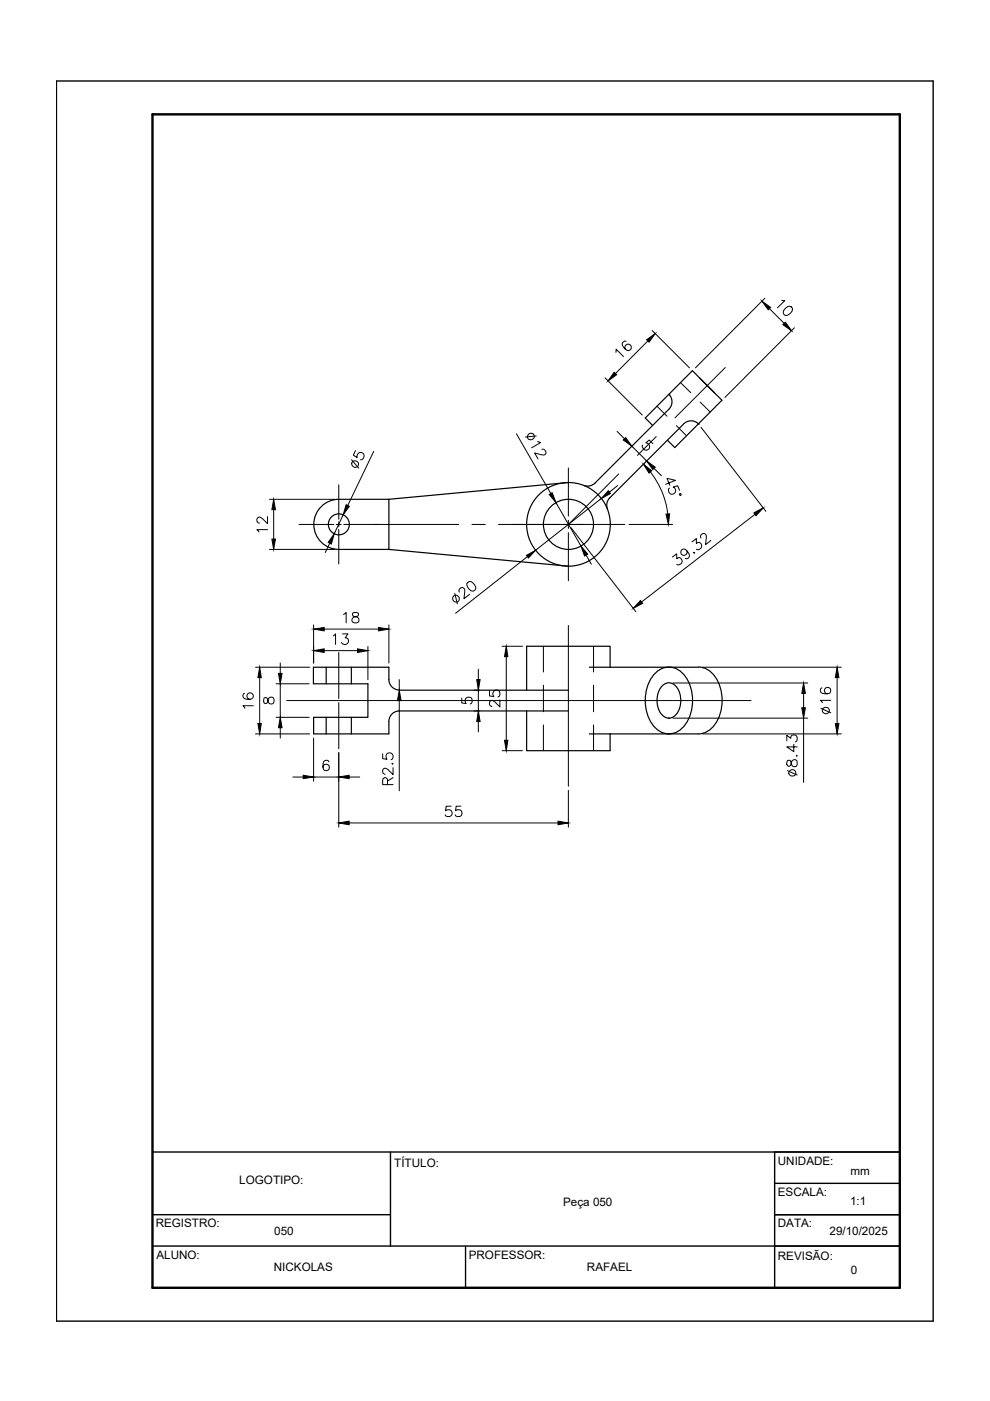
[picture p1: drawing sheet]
<svg xmlns="http://www.w3.org/2000/svg" width="210mm" height="297mm" viewBox="0 0 210 297" stroke-linecap="round" stroke-linejoin="round" font-family="sans-serif">
<!-- layer: CONTORNO 1 -->
<g fill="none" stroke="#000" stroke-width=".25">
<path d="M138.4 90.2l-1.6-1.6 10-10 6.3 6.3-10 10-1.6-1.6M141.8 86.8l-15.6 15.6a2.22 2.22 0 0 1-2.4 .5M141.8 83.6h.1M141.8 83.6a2.22 2.22 0 0 1 0 3.2M144.9 89.9l-15.6 15.7M145 89.9a2.22 2.22 0 0 1 3.1 0M148.1 89.9h.1M68.1 107.4a5.3 5.3 0 0 1 3.7-1.5h10.7v10.6h-10.7a5.3 5.3 0 0 1-4.9-3.3 5.3 5.3 0 0 1 1.2-5.8zM82.5 116.5l38 3.5M120.5 102.3l-38 3.6M129.3 105.5a2.22 2.22 0 0 0-.5 2.4M69.2 141.5v3.5"/>
<path d="M69.2 152.1v3.5M74.5 141.5v3.5M74.5 152.1v3.5M84.7 146.3h35.8M84.7 146.3a2.22 2.22 0 0 1-2.2-2.2v-2.6h-16.1v3.5h11.6v7.1h-11.5v3.5h16v-2.6a2.22 2.22 0 0 1 2.2-2.3h35.8M111.7 150.7v8.5h17.7v-3.6M125 155.6h23.1M125 141.5h23.1M129.4 141.5v-4.5h-17.7v9.3M138.9 142.8a4 4 0 0 1 6.5 .7 9.1 9.1 0 0 1-.6 10.7 4 4 0 0 1-6.5-.7 9.1 9.1 0 0 1 .6-10.7zM140.4 145.4a2.08 2.08 0 0 1 3.5 1 4.8 4.8 0 0 1-1.1 5.6 2.09 2.09 0 0 1-3.1-1.4 5 5 0 0 1 .7-5.2zM148.1 141.4a5.5 5.5 0 0 1 4.7 4.9 8.6 8.6 0 0 1-2.4 8.5l-1.5 .7-.8 .1"/>
<circle cx="71.8" cy="111.2" r="2.22"/>
<circle cx="120.5" cy="111.2" r="8.9"/>
<circle cx="120.5" cy="111.2" r="5.3"/>
</g>
<!-- layer: CENTRO -->
<g fill="none" stroke="#000" stroke-width=".21">
<path d="M137.4 72.3l-6.9 6.9M138.3 70.1l7.9 7.9M153.8 77.9l-10.7 10.7M162.2 63.2l-14.8 14.8M168.4 69.5l-14.7 14.8M74.5 97.5l1.6 1.8M75.4 95.5l-.5 1 .8 .5a.78 .78 0 0 1 .5-1.1 .78 .78 0 0 1 1 .7 .78 .78 0 0 1-.8 .9M79.2 95.7l-5.5 11.5M109.5 92l7.3 12.6M113.7 92.4l-2.3 .3M114 93.6l.6 .2-1.9 1.1M114.9 95.3l.3-.1a.75 .75 0 0 1 .6 .8 .52 .52 0 0 1-.6 .5l-1.8-.5 .7 1.3"/>
<path d="M120.5 99.2v10.2M128.3 80.1l7.9 7.9M130.8 91.5l1.6 1.5M138.7 99.3l1.5 1.6M148.6 90.6l13.8 17.8M57.1 105.9h13.8M57.1 116.5h13.8M63.4 111.2h7.4M69.9 115.2l-1 2M71.3 111.2h1M71.8 102.8v7.3M71.8 110.6v1.1"/>
<path d="M71.8 112.3v7.3M72.8 109.2l-1.9 4M72.9 111.2h24.4M100.1 111.2h2.8M105.7 111.2h26.8M111.8 118l-15.2 12M117.9 106.6l5.3 9.2M120.5 110.3v1.7M120.5 112.9v10.2M121.1 111.9l13.7 17.8M124.3 117.7l1.1 1.9M127.5 105.7l-13.9 11"/>
<path d="M131 102.9l-1.8 1.4M131.2 100.5l-10.7 10.7M133.4 111.2h9.2M137.9 100.1a17.8 17.8 0 0 1 3.7 8.9M141.1 102.7l2.1-.9-1.8-.4 .6 1.5M141.9 103.5a.77 .77 0 0 0 .2 1.2 .77 .77 0 0 0 1.1-.3 .77 .77 0 0 0-.5-1.1l1-.3 .4 1M142.6 118.1l.9-.7v1.1a.7 .7 0 0 1 1.1 .1 .7 .7 0 0 1-.4 1.1l-.4 .1-.3-.1M145.6 116.7a.68 .68 0 0 1-.4 1 .68 .68 0 0 1-.9-.6 .68 .68 0 0 1 .9-.7 1.88 1.88 0 0 1 1 1.6 .61 .61 0 0 1-.9 .4M146.7 114.9l.9-.7v1a.75 .75 0 0 1 1.2 .5 .75 .75 0 0 1-.9 .8l-.3-.1M147.1 117.1h.2v.2zM148.6 114.1a.65 .65 0 0 1 .2-.8 .65 .65 0 0 1 .7-.1l.3 .4-.2 1.9 1.1-.9M160.1 109l-24.1 18.6"/>
<path d="M66.5 132.5v8.1M68.7 133.4h11.5M71.8 138.3v9.8M78 137.1v7M82.5 132.5v8.1M96.4 125.8l.6 2.2M97.4 125.5a.65 .65 0 0 1 .1-.7 .65 .65 0 0 1 .8-.1l.2 .4-.1 1.8 1.2-.9M99.2 123.5l.1-.1a.99 .99 0 0 1 1.3 .6l.3 .4a.7 .7 0 0 1-.3 .8 .7 .7 0 0 1-.7 .1 1.93 1.93 0 0 1-.9-1.5zM120.5 132.6v34.1M54.2 141.5h11.4M54.2 155.6h11.4M55.1 143.7v9.7"/>
<path d="M58.5 145h7.1M58.5 152.1h7.1M59.4 140.6v2.2M59.4 145v7.1M59.4 154.3v2.2M60.8 148.5h98.4M71.8 149v9.7M81.1 159.8v1.1l1 .1a.77 .77 0 0 1-.1-1.2 .77 .77 0 0 1 1.2 .1 .77 .77 0 0 1-.3 1.2M84.7 144.1v2.2M84.7 148.5v19.2M101.4 141.9v2.2M101.4 153v2.2"/>
<path d="M82.2 166.4l-.1-1.3a.52 .52 0 0 0-.9 0l-.1 1.3h2.2M83.2 161.8l.1 .1-.1 .1zM83.3 162.8v1.4l-1-1a.73 .73 0 0 0-.9-.2 .77 .77 0 0 0-.2 .9l.4 .3M83.3 164.9l-1.1 .7"/>
<circle cx="75.3" cy="98.4" r=".73"/>
<circle cx="112.6" cy="92.5" r=".71"/>
<circle cx="144.2" cy="104.8" r=".19"/>
<circle cx="96.7" cy="126.9" r=".73"/>
</g>
<!-- layer: TRACEJADA -->
<path d="M139.3 86.1l2.1 2.2M143.4 90.2l2.2 2.2M144.3 81.1l2.2 2.2M148.4 85.2l2.2 2.2M115.2 137v5.5M125.8 137v5.5M115.2 145.3v5.6M115.2 153.7v5.5M125.8 145.3v5.6M125.8 153.7v5.5" fill="none" stroke="#000" stroke-width=".21"/>
<!-- layer: CENTRO -->
<g fill="#000" stroke="#000" stroke-width=".21">
<path d="M130.2 78.9l.6 .5-1.9 1.4zM137.1 72l1.8-1.3-1.3 1.8zM132.2 93.3l.5-.5 1.3 1.8zM137.1 97.7l1.8 1.3-.5 .6zM58 105.9l.4 2.2h-.8zM57.6 114.3h.8l-.4 2.2zM70.9 113.2l-.6 2.1-.7-.3zM73.4 107l.7 .3-1.3 1.9zM111.6 117.8l2-1.1-1.6 1.6zM116.4 104.8l.7-.3 .8 2.1zM123.2 115.8l1.4 1.7-.7 .4zM129 104l.4 .6-1.9 1.1z"/>
<path d="M136.4 98.4l1.8 1.4-.6 .5zM141.2 109h.8l-.3 2.2zM159.8 108.7l2-1-1.5 1.6zM66.5 133.4l2.2-.4v.8zM66.5 138l2.2-.4v.7zM75.8 137.6l2.2 .4-2.2 .3zM80.2 133l2.3 .4-2.3 .4zM135.8 127.3l.5 .6-2 1.1zM55.1 141.5l.3 2.2h-.7zM54.7 153.4h.7l-.3 2.2zM59 142.8h.8l-.4 2.2zM59.4 152.1l.4 2.2h-.8z"/>
<path d="M84.7 146.3l.3 2.2h-.7zM101.4 150.7l.4 2.3h-.7z"/>
</g>
<!-- layer: COTA -->
<g fill="none" stroke="#000" stroke-width=".21">
<path d="M106.5 137h4.3M107.3 139.2v17.8M66.5 156.5v9.1M71.8 159.6v15.8M106.5 159.2h4.3M142.7 144.8h28.6M142.7 152.3h28.6M149 141.5h29.4M149 155.6h29.4M170.4 147v3.1M170.4 152.3v13.6M177.5 143.7v9.7"/>
<path d="M62.1 164.7h2.2M66.5 164.7h5.3M69.8 161.5a.64 .64 0 0 0-.7-.3 .64 .64 0 0 0-.5 .4 1.73 1.73 0 0 0 .2 1.7 .68 .68 0 0 0 1-.3 .68 .68 0 0 0-.5-.9 .68 .68 0 0 0-.8 .6M74 164.7h2.3M74 174.5h44.3M120.5 167.6v7.8"/>
</g>
<path d="M107.3 137l.4 2.2h-.7zM107 157h.7l-.4 2.2zM170.4 144.8l.4 2.2h-.8zM170 150.1h.8l-.4 2.2zM177.5 141.5l.4 2.2h-.8zM177.1 153.4h.8l-.4 2.2zM64.3 164.4l2.2 .3-2.2 .4zM71.8 164.7l2.2-.3v.7zM71.8 174.5l2.2-.4v.8zM118.3 174.1l2.2 .4-2.2 .4z" fill="#000" stroke="#000" stroke-width=".21"/>
<!-- layer: CONTORNO 2 -->
<path d="M12 17.2h185.9v262.9h-185.9zM32.3 257.5h50.5M32.3 244.2h158.5M82.8 244.2v20M164.2 257.5h26.6M164.2 250.9h26.6M164.2 244.2v28.8M32.3 264.2h158.5M98.7 264.2v8.8" fill="none" stroke="#000" stroke-width=".3"/>
<!-- layer: CONTORNO 3 -->
<path d="M32.3 24.2h158.5v248.8h-158.5z" fill="none" stroke="#000" stroke-width=".51"/>
<g font-size="6.6">
<text x="163.7" y="68.1">10</text>
<text x="134.8" y="76.9" transform="rotate(-90 134.8 76.9)">16</text>
</g>
<g font-size="5.7">
<text x="69.5" y="137.9">13</text>
<text x="170" y="165.8" transform="rotate(-90 170 165.8)">8.43</text>
</g>
<g font-size="5.3">
<text x="135.1" y="96.7">5</text>
<text x="57.5" y="113.9" transform="rotate(-90 57.5 113.9)">12</text>
<text x="71.6" y="133.3">18</text>
<text x="54.7" y="151.3" transform="rotate(-90 54.7 151.3)">16</text>
<text x="106.9" y="151" transform="rotate(-90 106.9 151)">25</text>
<text x="177.1" y="152.4" transform="rotate(-90 177.1 152.4)">16</text>
<text x="93.1" y="174.3">55</text>
</g>
<g font-size="4.9">
<text x="54.7" y="150.6">8</text>
<text x="96.7" y="150.6">5</text>
</g>
<g font-size="2.5">
<text x="50.7" y="251">LOGOTIPO:</text>
<text x="83.6" y="247.4">TÍTULO:</text>
<text x="164.9" y="246.9">UNIDADE:</text>
<text x="180.3" y="249">mm</text>
<text x="119.4" y="255.7">Peça 050</text>
<text x="164.9" y="253.6">ESCALA:</text>
<text x="180.2" y="255.5">1:1</text>
<text x="33" y="260.3">REGISTRO:</text>
<text x="58.2" y="261.9">050</text>
<text x="164.9" y="260.2">DATA:</text>
<text x="175.9" y="261.9">29/10/2025</text>
<text x="33.2" y="266.9">ALUNO:</text>
<text x="58.1" y="269.5">NICKOLAS</text>
<text x="99.4" y="266.9">PROFESSOR:</text>
<text x="124.4" y="269.5">RAFAEL</text>
<text x="164.9" y="267.2">REVISÃO:</text>
<text x="180.4" y="270">0</text>
</g>
</svg>
